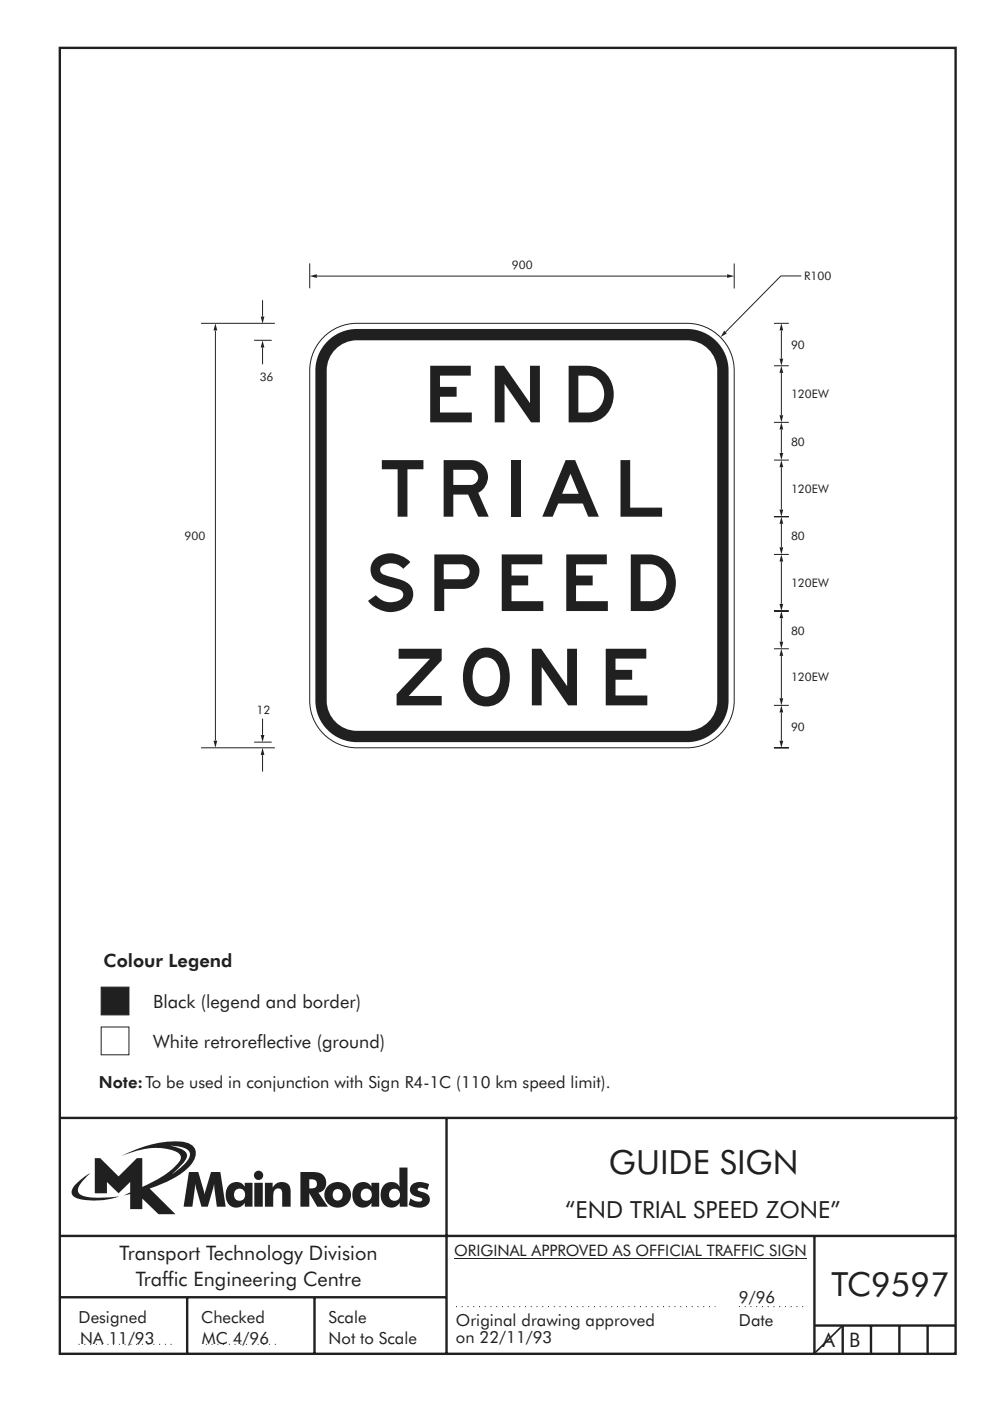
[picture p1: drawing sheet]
<svg xmlns="http://www.w3.org/2000/svg" width="210mm" height="297mm" viewBox="0 0 210 297" stroke-linecap="round" stroke-linejoin="round" font-family="sans-serif">
<g fill="none" stroke="#231f20" stroke-width=".51">
<path d="M12.7 10.1h189.9v276.9h-189.9zM12.7 237h190.3M94.7 236.9v50.1M12.7 262h190M12.7 275h82M39.7 275v12.1M66.7 275v12M172.7 262v25M172.7 281h30M178.7 281v6M184.7 281v6M190.7 281v6"/>
<path d="M196.7 281v6"/>
</g>
<path d="M96.7 277h55M156.7 277h14M16.7 285h20.3M43.6 285h15.1" fill="none" stroke="#231f20" stroke-width=".21" stroke-dasharray=".2 1" stroke-linecap="butt"/>
<path d="M21.5 209.3h5.8v5.9h-5.8z" fill-rule="evenodd" fill="#231f20" stroke="#231f20" stroke-width=".21"/>
<path d="M21.5 217.7h5.8v5.9h-5.8z" fill-rule="evenodd" fill="#fff" stroke="#231f20" stroke-width=".21"/>
<path d="M36.1 242.9a5.8 5.8 0 0 1 3.9 1.1 1.58 1.58 0 0 1-.2 2l-1.1 1.2-2.3 1.8 .9-.8a6.5 6.5 0 0 0 2.3-3.2 2.43 2.43 0 0 0-2.2-1.8zM20.1 245.5v7.5h2.6v-2.4l2.4 2.4 2.5-2.4v2.2l-1.4 .7 1.4-.3v3.2h2.6v-2.3l3.4 3.3h3.6l-5.5-5.4a20.1 20.1 0 0 0 8.7-4.9 3.1 3.1 0 0 0 .7-3.8 3.8 3.8 0 0 0-3-1.3 25.1 25.1 0 0 0-12.4 3.1 16.1 16.1 0 0 1 11.1-1.1 1.56 1.56 0 0 1 1.4 1.9 17.9 17.9 0 0 1-8 5.8v-6.2h-1.2l-3.9 3.9-3.9-3.9zM16.2 251a1.82 1.82 0 0 0-.7 2.6 9.9 9.9 0 0 0 5.8 .9l2-.3 2-.5a22.2 22.2 0 0 1-7.7-.1 1.33 1.33 0 0 1-.8-2.3l1-1.2 1.3-1.3-1.4 .8zM65.6 250a1.13 1.13 0 0 1 1.2 .2 1.13 1.13 0 0 1 .3 1.2 1.26 1.26 0 0 1-1.5 .6zM63.7 248.5v7.3h1.9v-2.8l1.7 2.8h2.2l-2-2.9a2.25 2.25 0 0 0 1.6-2.7 2.25 2.25 0 0 0-2.6-1.7zM68.9 253.3a2.79 2.79 0 0 0 5.5 0 2.79 2.79 0 0 0-5.5 0zM70.9 252.3a1.15 1.15 0 0 1 1.8 1 1.15 1.15 0 0 1-1.8 1 1.46 1.46 0 0 1 0-2zM75.5 251.2a3.2 3.2 0 0 0 .4 4.6 2.13 2.13 0 0 0 2.9-.8v.8h1.6v-5h-1.7v.8a2.07 2.07 0 0 0-3.2-.4zM76.9 252.2a1.23 1.23 0 0 1 1.7 .3 1.23 1.23 0 0 1-.2 1.7 1.23 1.23 0 0 1-1.7-.1 1.54 1.54 0 0 1 .2-1.9zM84.7 247.5v4.1a2.16 2.16 0 0 0-2.3-.9 2.16 2.16 0 0 0-1.6 1.9 2.52 2.52 0 0 0 2.6 3.4 2.11 2.11 0 0 0 1.4-1v.8h1.6v-8.3zM82.9 252.3a1.24 1.24 0 0 1 1.9 1 1.24 1.24 0 0 1-1.9 1.1 1.47 1.47 0 0 1 0-2.1zM87.4 251.1a1.52 1.52 0 0 0-.4 1.7 1.52 1.52 0 0 0 1.4 .9 .82 .82 0 0 1 1.1 .8 2.07 2.07 0 0 1-2.5-.4l-.4 1.3a3.8 3.8 0 0 0 4 .2 1.56 1.56 0 0 0 .5-1.7 1.56 1.56 0 0 0-1.4-1.1 1.25 1.25 0 0 1-1.2-.6 1.21 1.21 0 0 1 1.7-.1l.4 .2 .4-1.2a3.7 3.7 0 0 0-3.6 0zM40.1 248.5l-1.2 7.3h1.9l.6-4.8 1.3 4.8h1.4l1.3-4.8 .6 4.8h1.9l-1.2-7.3h-2l-1.3 4.8-1.4-4.8zM48.7 251.2a3.2 3.2 0 0 0 .4 4.6 2.13 2.13 0 0 0 2.8-.8v.8h1.6v-5h-1.6v.8a2.07 2.07 0 0 0-3.2-.4zM50.1 252.2a1.23 1.23 0 0 1 1.6 .3 1.23 1.23 0 0 1-.2 1.7 1.23 1.23 0 0 1-1.7-.1 1.55 1.55 0 0 1 .3-1.9zM53.9 250.8v5h1.8v-5zM53.8 249.2a1 1 0 0 0 2 0 1 1 0 0 0-2 0zM56.2 250.8v5h1.7a5.4 5.4 0 0 1 .4-3.5 .91 .91 0 0 1 1.1-.2 .91 .91 0 0 1 .4 1v2.7h1.8v-2.9a2 2 0 0 0-1.4-2.3 2 2 0 0 0-2.4 1.2v-1z" fill-rule="evenodd" fill="#231f20"/>
<path d="M67.2 58.5h86.9M96.3 266.7h74.7" fill="none" stroke="#231f20" stroke-width=".21"/>
<g fill="#231f20">
<path d="M65.7 58.5l1.5-.4v.8z"/>
<path d="M154.2 58.1l1.5 .4-1.5 .4z"/>
</g>
<path d="M65.7 55.8v5.3M155.7 55.9v5.3M169.9 58.5h-4.3l-11.7 11.9" fill="none" stroke="#231f20" stroke-width=".21"/>
<path d="M153.6 70.1l.5 .6-1.3 .8z" fill="#231f20"/>
<path d="M42.6 68.5h15.7M45.7 70.1v86.9M42.6 158.5h15.7" fill="none" stroke="#231f20" stroke-width=".21"/>
<g fill="#231f20">
<path d="M45.7 68.5l.4 1.6h-.8z"/>
<path d="M45.3 157h.8l-.4 1.5z"/>
</g>
<path d="M55.7 73.7v3.5" fill="none" stroke="#231f20" stroke-width=".21"/>
<path d="M55.7 72.2l.4 1.5h-.8z" fill="#231f20"/>
<path d="M55.7 160.1v3.5" fill="none" stroke="#231f20" stroke-width=".21"/>
<path d="M55.7 158.5l.4 1.6h-.8z" fill="#231f20"/>
<path d="M55.7 63.6v3.5" fill="none" stroke="#231f20" stroke-width=".21"/>
<path d="M55.3 67.1h.8l-.4 1.5z" fill="#231f20"/>
<path d="M55.7 152.4v3.4" fill="none" stroke="#231f20" stroke-width=".21"/>
<path d="M55.3 155.8h.8l-.4 1.5z" fill="#231f20"/>
<path d="M53.9 72.2h3.7M164.1 68.6h3.1M164.1 77.5h3.1M164.1 97.5h3.1M164.1 89.5h3.1M164.1 109.5h3.1M164.1 117.5h3.1M164.1 129.5h3.1M164.1 137.5h3.1M53.9 157.3h3.7M164.1 158.5h3.1M164.1 149.5h3.1" fill="none" stroke="#231f20" stroke-width=".21"/>
<path d="M69 71.1a10 10 0 0 1 6.7-2.6h70a10 10 0 0 1 10 10v70.1a10 10 0 0 1-10 9.9h-70a10 10 0 0 1-10-9.9v-70.1a10 10 0 0 1 3.3-7.4z" fill-rule="evenodd" fill="#fff" stroke="#231f20" stroke-width=".21"/>
<path d="M69.5 72.3a8.8 8.8 0 0 1 6.2-2.6h70a8.8 8.8 0 0 1 8.8 8.8v70.1a8.8 8.8 0 0 1-8.8 8.7h-70a8.8 8.8 0 0 1-8.8-8.7v-70.1a8.8 8.8 0 0 1 2.6-6.2z" fill-rule="evenodd" fill="#231f20"/>
<path d="M71.1 74a6.4 6.4 0 0 1 4.6-1.9h70a6.4 6.4 0 0 1 6.4 6.4v70.1a6.4 6.4 0 0 1-6.4 6.3h-70a6.4 6.4 0 0 1-6.4-6.3v-70.1a6.4 6.4 0 0 1 1.8-4.5z" fill-rule="evenodd" fill="#fff"/>
<path d="M165.7 131.1v4.9" fill="none" stroke="#231f20" stroke-width=".21"/>
<g fill="#231f20">
<path d="M165.7 129.5l.4 1.6h-.8z"/>
<path d="M165.3 136h.8l-.4 1.5z"/>
</g>
<path d="M165.7 111.1v4.9" fill="none" stroke="#231f20" stroke-width=".21"/>
<g fill="#231f20">
<path d="M165.7 109.5l.4 1.6h-.8z"/>
<path d="M165.3 116h.8l-.4 1.5z"/>
</g>
<path d="M165.7 91.1v4.9" fill="none" stroke="#231f20" stroke-width=".21"/>
<g fill="#231f20">
<path d="M165.7 89.5l.4 1.6h-.8z"/>
<path d="M165.3 96h.8l-.4 1.5z"/>
</g>
<path d="M165.7 151.1v5.9" fill="none" stroke="#231f20" stroke-width=".21"/>
<g fill="#231f20">
<path d="M165.7 149.5l.4 1.6h-.8z"/>
<path d="M165.3 157h.8l-.4 1.5z"/>
</g>
<path d="M165.7 70.1v5.9" fill="none" stroke="#231f20" stroke-width=".21"/>
<g fill="#231f20">
<path d="M165.7 68.6l.4 1.5h-.8z"/>
<path d="M165.3 76h.8l-.4 1.5z"/>
</g>
<path d="M165.7 139.1v8.9" fill="none" stroke="#231f20" stroke-width=".21"/>
<g fill="#231f20">
<path d="M165.7 137.5l.4 1.6h-.8z"/>
<path d="M165.3 148h.8l-.4 1.5z"/>
</g>
<path d="M165.7 79.1v8.9" fill="none" stroke="#231f20" stroke-width=".21"/>
<g fill="#231f20">
<path d="M165.7 77.5l.4 1.6h-.8z"/>
<path d="M165.3 88h.8l-.4 1.5z"/>
</g>
<path d="M165.7 119.1v8.9" fill="none" stroke="#231f20" stroke-width=".21"/>
<g fill="#231f20">
<path d="M165.7 117.5l.4 1.6h-.8z"/>
<path d="M165.3 128h.8l-.4 1.5z"/>
</g>
<path d="M165.7 99.1v8.9" fill="none" stroke="#231f20" stroke-width=".21"/>
<g fill="#231f20">
<path d="M165.7 97.5l.4 1.6h-.8z"/>
<path d="M165.3 108h.8l-.4 1.5z"/>
</g>
<path d="M178.6 281.1l-5.9 5.9" fill="none" stroke="#231f20" stroke-width=".35"/>
<g font-size="12" fill="#231f20">
<text x="91.2" y="89.5">END</text>
<text x="81" y="109.5">TRIAL</text>
<text x="78" y="129.5">SPEED</text>
<text x="84.1" y="149.5">ZONE</text>
</g>
<g font-size="7.1" fill="#231f20">
<text x="129.1" y="249">GUIDE SIGN</text>
<text x="176.3" y="274.7">TC9597</text>
</g>
<text font-size="5" fill="#231f20" x="119.9" y="258.2">“END TRIAL SPEED ZONE”</text>
<g font-size="4.2" fill="#231f20">
<text x="25.4" y="267">Transport Technology Division</text>
<text x="28.8" y="272.6">Traffic Engineering Centre</text>
<text x="174.4" y="285.6">A B</text>
</g>
<g font-size="3.9" fill="#231f20">
<text x="22" y="205">Colour Legend</text>
<text x="32.5" y="213.7">Black (legend and border)</text>
<text x="32.5" y="222.1">White retroreflective (ground)</text>
</g>
<g font-size="3.5" fill="#231f20">
<text x="21" y="230.7">Note:To be used in conjunction with Sign R4-1C (110 km speed limit).</text>
<text x="16.7" y="280.5">Designed</text>
<text x="42.7" y="280.5">Checked</text>
<text x="69.7" y="280.5">Scale</text>
<text x="96.7" y="281">Original drawing approved</text>
<text x="156.7" y="281">Date</text>
<text x="156.7" y="276.3">9/96</text>
<text x="17" y="284.9">NA 11/93</text>
<text x="42.8" y="284.9">MC 4/96</text>
<text x="69.7" y="285">Not to Scale</text>
<text x="96.7" y="284.8">on 22/11/93</text>
</g>
<text font-size="3.4" fill="#231f20" x="96.3" y="266.4">ORIGINAL APPROVED AS OFFICIAL TRAFFIC SIGN</text>
<g font-size="2.5" fill="#231f20">
<text x="108.5" y="57">900</text>
<text x="170.5" y="59.4">R100</text>
<text x="167.7" y="73.9">90</text>
<text x="55.1" y="80.9" transform="rotate(1 55.1 80.9)">36</text>
<text x="167.7" y="84.4">120EW</text>
<text x="167.7" y="94.6">80</text>
<text x="167.7" y="104.4">120EW</text>
<text x="39.1" y="114.4">900</text>
<text x="167.7" y="114.6">80</text>
<text x="167.7" y="124.4">120EW</text>
<text x="167.7" y="134.6">80</text>
<text x="167.7" y="144.4">120EW</text>
<text x="54.4" y="151.3" transform="rotate(1 54.4 151.3)">12</text>
<text x="167.7" y="154.9">90</text>
</g>
</svg>
